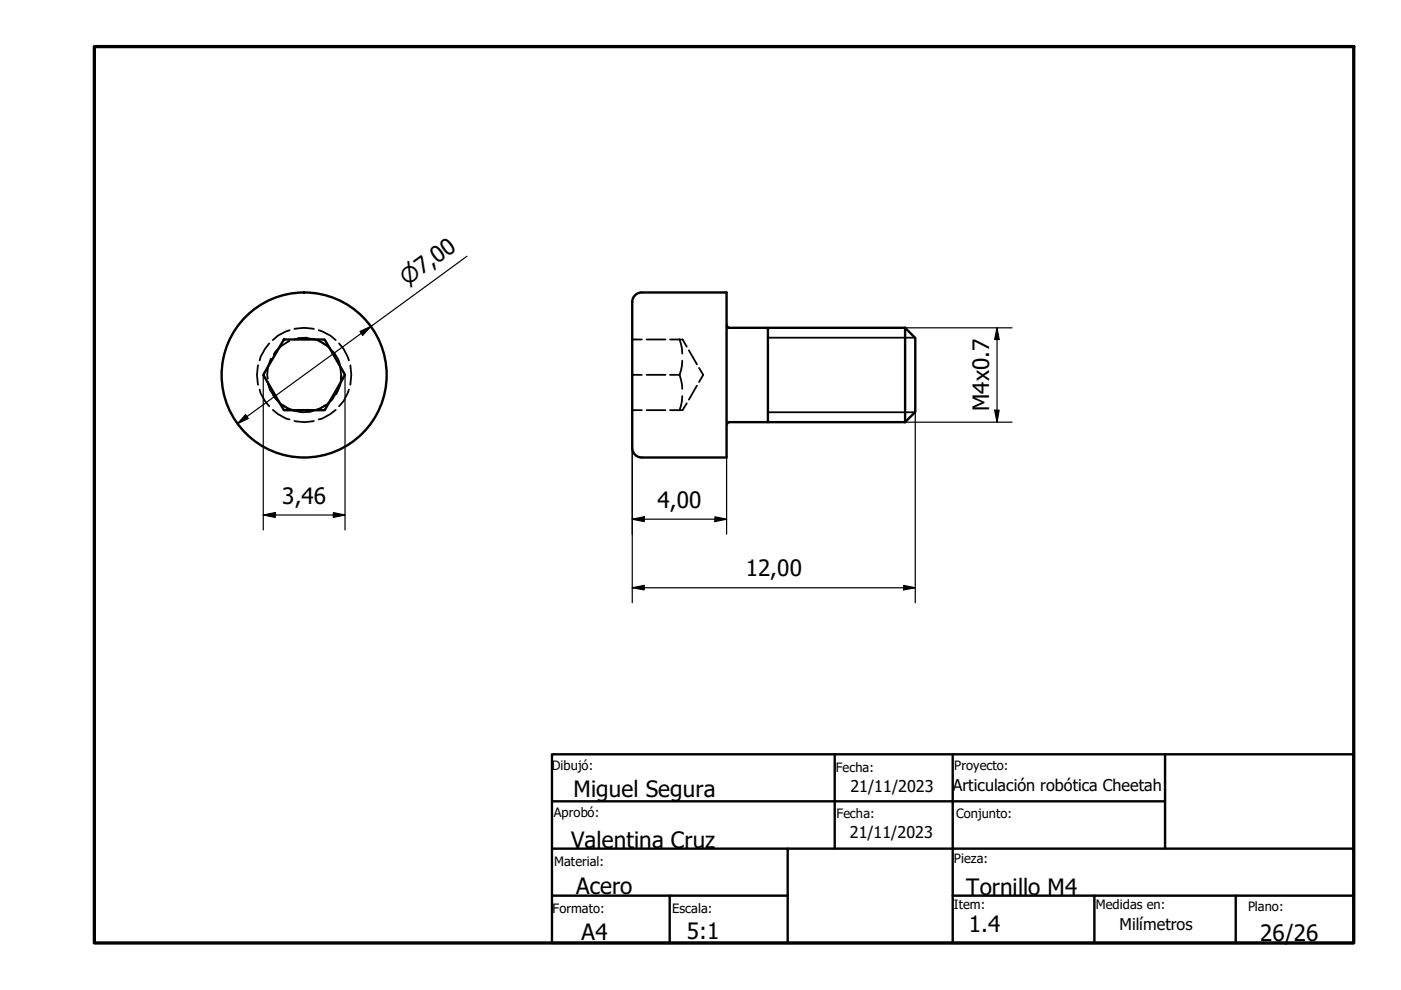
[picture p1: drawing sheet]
<svg xmlns="http://www.w3.org/2000/svg" width="297mm" height="210mm" viewBox="0 0 297 210" stroke-linecap="round" stroke-linejoin="round" font-family="sans-serif">
<!-- layer: Oculto (ISO) -->
<g fill="none" stroke="#000" stroke-width=".38">
<path d="M54.7 77.4a8.5 8.5 0 0 0 0 4.2M57.1 72.8l-.9 1.1-1 1.8-.1 .7M57.5 76a6.7 6.7 0 0 0-.7 4.3M61.3 72.4a7.2 7.2 0 0 0-3.3 2.8M61.4 70l-2.5 1.2-1.1 .9M62.4 72a7.5 7.5 0 0 1 4.3 0M62.4 69.8a8.5 8.5 0 0 1 4.1 0M65.2 71.7h-2.1M66.3 71.9a7.1 7.1 0 0 1 3.7 1.9M67.6 70l2.4 1.2 1.2 .9M67.7 72.4a7.2 7.2 0 0 1 3.3 2.8M70.7 74.6a6.5 6.5 0 0 1 1.6 3.9"/>
<path d="M71.6 76a8 8 0 0 1 .7 4.3M71.9 72.8l.9 1.1 1.2 2.5M72.4 79.5a7.1 7.1 0 0 1-1.2 4.1M74.3 77.4a11.3 11.3 0 0 1 0 4.2M134 72h2.1M134 79.5h2.1M137.1 72h4M137.1 79.5h4M142 72h2.3M142 79.5h2.1M144.1 72l.5 1.9 .1 1.1M144.1 79.5l.5 2 .1 1"/>
<path d="M144.5 72h.2l.9 1.5M144.7 76.5l-.1 1-.5 2M146 74.3l1.8 3M148.2 78l.9 1.5-.9 1.5M55.1 82.6l.1 .7 1 1.8 .9 1M56.7 80.9l.7 2M56.9 81.4l.5 1.5 1 1.5 .7 .7M57.8 86.9l1.1 .9 1.7 .9 .8 .2M57.9 83.8a6.6 6.6 0 0 0 3.1 2.8M59.9 85.8l1.2 .8 1.6 .6 1.2 .1M62 87a6.5 6.5 0 0 0 4.2 .2M62.4 89.3a8.5 8.5 0 0 0 4.1 0"/>
<path d="M69.1 85.8l-1.2 .8-1.7 .6-1.2 .1M70.6 84.4a6.9 6.9 0 0 1-3.4 2.5M71.2 86.9l-1.2 .9-1.7 .9-.7 .2M72.1 81.4l-.5 1.5-1 1.5-.7 .7M74 82.6l-1.2 2.5-.9 1M134 87h2.1M137.1 87h4M142 87h2.3M144.7 84l-.1 1-.5 2M145.6 85.5l-.9 1.5h-.2M147.8 81.8l-1.8 2.9"/>
</g>
<!-- layer: Visible (ISO) -->
<g fill="none" stroke="#000" stroke-width=".51">
<path d="M60.2 72h8.6l4.4 7.5-4.4 7.5h-8.6l-4.4-7.5zM134 64v31a2 2 0 0 0 2 2h18.1v-35h-18a2 2 0 0 0-2.1 2M154.1 69l.3 .4 .2 .1M154.6 69.5h37.3M162.8 69.5v20M191.9 69.5l2.2 2.2v15.6l-2.2 2.2M191.9 69.5v20M154.6 89.5h37.3M154.6 89.5l-.4 .2-.1 .3"/>
<circle cx="64.5" cy="79.5" r="17.5"/>
</g>
<!-- layer: Visible fina (ISO) -->
<path d="M162.8 71.6h31.2M162.8 87.4h31.2" fill="none" stroke="#000" stroke-width=".38"/>
<!-- layer: Borde (ISO) -->
<path d="M20 9.9h267v190h-267z" fill="none" stroke="#000" stroke-width=".7"/>
<path d="M117 159.9h170v40h-170zM177 159.9v20M202 159.9v40M247 159.9v20M117 169.9h130M117 179.9h170M167 179.9v20M117 189.9h50M142 189.9v10M202 189.9h85M232 189.9v10M262 189.9v10" fill="none" stroke="#000" stroke-width=".51"/>
<!-- layer: Cota (ISO) -->
<g fill="none" stroke="#000" stroke-width=".25">
<path d="M99 54.3l-48.6 35.5M55.8 79.5v32.9M73.2 79.5v32.9M76.3 70.3l2.4-1.1-1.8 1.9zM191.9 69.5h22.7M211.4 69.5l.4 2.5h-.9zM211.4 69.5v20M52.1 87.9l.5 .8-2.2 1.1zM134 95v32.8M154.1 97v16.3M191.9 89.5h22.7M194.1 87.3v40.5"/>
<path d="M210.9 87h.9l-.4 2.5zM55.8 109.2l2.6-.5v1zM55.8 109.2h17.4M70.7 108.7l2.5 .5-2.5 .5zM134 110.1l2.6-.5v1zM134 110.1h20.1M151.6 109.6l2.5 .5-2.5 .5zM134 124.6l2.6-.5v1zM134 124.6h60.1M191.6 124.1l2.5 .5-2.5 .5z"/>
</g>
<g fill="#000">
<path d="M76.3 70.3l2.4-1.1-1.8 1.9z" fill-rule="evenodd"/>
<path d="M211.4 69.5l.4 2.5h-.9z" fill-rule="evenodd"/>
<path d="M52.1 87.9l.5 .8-2.2 1.1z" fill-rule="evenodd"/>
<path d="M210.9 87h.9l-.4 2.5z" fill-rule="evenodd"/>
<path d="M55.8 109.2l2.6-.5v1z" fill-rule="evenodd"/>
<path d="M70.7 108.7l2.5 .5-2.5 .5z" fill-rule="evenodd"/>
<path d="M134 110.1l2.6-.5v1z" fill-rule="evenodd"/>
<path d="M151.6 109.6l2.5 .5-2.5 .5z" fill-rule="evenodd"/>
<path d="M134 124.6l2.6-.5v1z" fill-rule="evenodd"/>
<path d="M191.6 124.1l2.5 .5-2.5 .5z" fill-rule="evenodd"/>
</g>
<g font-size="4.8">
<text x="209.7" y="87.2" transform="rotate(-90 209.7 87.2)">M4x0.7</text>
<text x="59.8" y="106.8">3,46</text>
<text x="139.4" y="107.7">4,00</text>
<text x="158.1" y="122.2">12,00</text>
<text x="121.6" y="169">Miguel Segura</text>
<text x="121.1" y="179.7">Valentina Cruz</text>
<text x="122.2" y="189.6">Acero</text>
<text x="204.9" y="189.8">Tornillo M4</text>
<text x="205.4" y="197.7">1.4</text>
<text x="123.3" y="199.2">A4</text>
<text x="145.6" y="199.1">5:1</text>
<text x="267.2" y="199.6">26/26</text>
</g>
<text font-size="4.6" x="86.3" y="60.7" transform="rotate(-36 86.3 60.7)">⌀7,00</text>
<g font-size="3.4">
<text x="180.3" y="167.9">21/11/2023</text>
<text x="202" y="167.7">Articulación robótica Cheetah</text>
<text x="180.1" y="177.6">21/11/2023</text>
<text x="237.4" y="197.1">Milímetros</text>
</g>
<g font-size="2.7">
<text x="117" y="163.4">Dibujó:</text>
<text x="177.2" y="163.6">Fecha:</text>
<text x="202.3" y="163.3">Proyecto:</text>
<text x="117.4" y="173.3">Aprobó:</text>
<text x="177.4" y="173.5">Fecha:</text>
<text x="202.7" y="173.5">Conjunto:</text>
<text x="117.5" y="183.6">Material:</text>
<text x="202.2" y="183">Pieza:</text>
<text x="117.2" y="193.6">Formato:</text>
<text x="142.5" y="193.6">Escala:</text>
<text x="202.2" y="192.6">Item:</text>
<text x="232.3" y="192.7">Medidas en:</text>
<text x="264.6" y="193.1">Plano:</text>
</g>
</svg>
